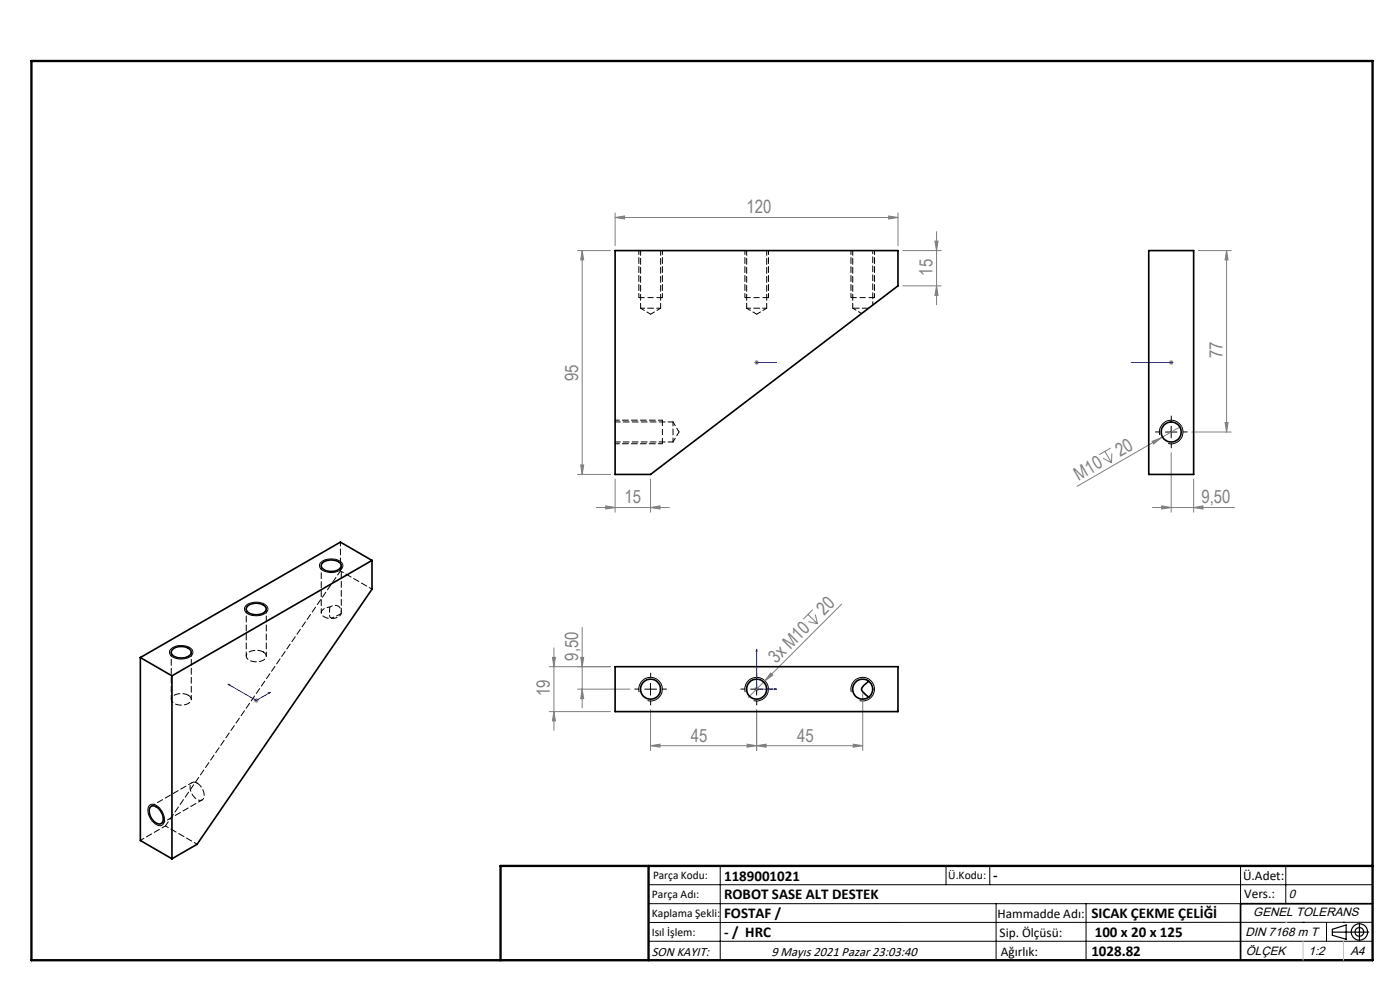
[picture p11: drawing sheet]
<svg xmlns="http://www.w3.org/2000/svg" width="297mm" height="210mm" viewBox="0 0 297 210" stroke-linecap="round" stroke-linejoin="round" font-family="sans-serif">
<g fill="none" stroke="#808080" stroke-width=".21">
<path d="M122.5 53.2h7M123.5 53.2v47.4M123.5 53.2l.3 1.9h-.6zM130.5 46.1l2-.3v.7zM130.5 45.1v7M130.5 46.1h60M188.5 45.8l2 .3-2 .4zM190.5 45.1v7M191.5 53.2h8.2M198.3 51.1h.7l-.3 2.1zM198.7 49.1v15.6M254.2 53.2h7"/>
<path d="M260.2 53.2l.3 1.9h-.6zM260.2 53.2v38.4M160 76.9h1M160.2 76.5l.7 .7M160.5 76.4v1M160.9 76.5l-.7 .7M191.5 60.6h8.2M198.7 60.6l.3 2h-.7zM248 76.9h1M248.1 76.5l.7 .7M248.5 76.4v1M248.8 76.5l-.7 .7"/>
<path d="M123.2 98.6h.6l-.3 2zM234 97.2l1.8 1M234.4 95.7l1.4 2.5M235.6 95l-2.4 1.4M235.9 96.2l-.1 2M244.4 93.6l1.9-.7-1.6 1.3zM246.3 92.9l-17.8 10.3M248.5 96v12.6M250.6 90.4l-4.3 2.5M252.8 91.6h8.4M259.9 89.6h.6l-.3 2zM122.5 100.6h7"/>
<path d="M126.5 107.7h15.5M128.5 107.3l2 .4-2 .3zM130.5 101.6v7M138 107.7l2-.4v.7zM138 101.6v7M244.5 107.7h17.4M246.5 107.3l2 .4-2 .3zM253.2 107.7l2-.4v.7zM253.2 101.6v7M117.2 139.4h.6l-.3 2zM117.5 137.4v17.5M123.2 139.4h.6l-.3 2z"/>
<path d="M123.5 133.1v17.1M171.4 130.3l2 2M171.5 131.9l1.9 .4M172.4 129.3l-2 2M173 130.4l.4 1.9M178.5 128.2l-19.7 19.7M53.8 148.6h1.1M54 148.2l.7 .7M54.4 148.1v1M54.7 148.2l-.7 .7M116.5 141.4h13M116.5 150.9h13"/>
<path d="M117.5 150.9l.3 2h-.6zM122.5 146.2h11.1M123.5 146.2l.3 2h-.6zM138 158.2l2-.3v.6zM138 150.6v8.6M138 158.2h45M158.5 157.9l2 .3-2 .3zM160 146.2h1M160.2 145.8l.7 .7M160.5 158.2l2-.3v.6zM160.5 145.7v1M160.5 150.6v8.6"/>
<path d="M163.5 142.8l.4 .4-1.6 1.2zM181 157.9l2 .3-2 .3zM183 147.2v12"/>
</g>
<g fill="none" stroke="#000" stroke-width=".21">
<path d="M246.1 92.3a2.49 2.49 0 0 1 2.2-3.1 2.49 2.49 0 0 1 2.6 2.7 2.49 2.49 0 0 1-3.1 2.1M247.2 91.6h2.5M248.5 90.4v2.5M68.2 119.2a3.5 3.5 0 0 1 4.3 .2 1.19 1.19 0 0 1-.9 1.8 3.4 3.4 0 0 1-3.7-.7l-.1-.3a.86 .86 0 0 1 .4-1zM36.1 137.8a3.5 3.5 0 0 1 4.6 0 1.21 1.21 0 0 1-.9 1.8 3.4 3.4 0 0 1-3.7-.8 .9 .9 0 0 1 0-1zM52.2 128.4a3.4 3.4 0 0 1 4.6 .4 1.26 1.26 0 0 1-1.1 1.6 3.4 3.4 0 0 1-3.7-.7 .96 .96 0 0 1 .2-1.3zM135.6 146.8a2.5 2.5 0 0 1 2.2-3.1 2.5 2.5 0 0 1 2.7 2.7 2.5 2.5 0 0 1-3.1 2.2M136.8 146.2h2.5M138 144.9v2.6M158.1 146.8a2.51 2.51 0 0 1 2.2-3.1 2.51 2.51 0 0 1 2.7 2.7 2.51 2.51 0 0 1-3.1 2.2M159.2 146.2h2.5M160.5 144.9v2.6"/>
<path d="M180.6 146.8a2.51 2.51 0 0 1 2.2-3.1 2.51 2.51 0 0 1 2.7 2.7 2.51 2.51 0 0 1-3.1 2.2M31.8 170.7a1.85 1.85 0 0 1 2.3 1 2.79 2.79 0 0 1 .5 3.2 1.65 1.65 0 0 1-2.3-.7 3 3 0 0 1-.7-3.3zM137.6 187.7h153.6M137.6 191.7h153.6M137.6 199.7h153.6M152.8 183.7v20M200.7 183.7v4M210 183.7v4M211.3 191.7v12M230.4 191.7v12M263.2 183.7v20M272.8 183.7v8"/>
<path d="M276.4 195.6h.1M281.4 195.6v4.1M285 195.6h.1M291.2 195.6l-153.6 .1"/>
</g>
<path d="M140.5 63.1h-5M163 63.1h-5M185.5 63.1h-5" fill="none" stroke="#000" stroke-width=".21" stroke-dasharray="1.3 .6" stroke-dashoffset=".1" stroke-linecap="butt"/>
<path d="M140.5 89.1v5" fill="none" stroke="#000" stroke-width=".21" stroke-dasharray="1.3 .6" stroke-linecap="butt"/>
<g fill="none" stroke="#000" stroke-width=".25">
<path d="M282.6 197.7h7.8M282.6 197.1l3-.9v3l-3-.8zM288.4 195.8v3.8M106.2 203.7h185"/>
<circle cx="288.4" cy="197.7" r="1.74"/>
<circle cx="288.4" cy="197.7" r=".93"/>
</g>
<g fill="none" stroke="#00f" stroke-width=".21">
<path d="M160.4 76.9h.2zM160.5 76.9h.1M160.5 76.9h4.2M164.7 76.9h-.4h.4M240 76.9h.4h-.4M240 76.9h8.5M248.4 76.9h.2zM248.5 76.9h.1M160.5 137.7l.1 .4h-.2zM160.5 137.7v8.5h4.2M48.4 145.1l.3 .1-.1 .1zM48.4 145.1l6 3.5 3-1.7"/>
<path d="M57 147l.4-.1-.3 .2zM164.3 146.1l.4 .1-.4 .1z"/>
</g>
<path d="M246 91.6h-.9M248.5 89.1v-.8M248.5 94.1v.9M251 91.6h.9M135.5 146.2h-.8M138 143.7v-.9M138 148.7v.8M140.5 146.2h.9M158 146.2h-.8M160.5 143.7v-.9M160.5 148.7v.8M163 146.2h.9" fill="none" stroke="#000" stroke-width=".21" stroke-dasharray="15.2 1.3 1.3 1.3"/>
<path d="M135.5 53.1v10M158 53.1v10M180.5 53.1v10M140.5 63.1v-10M163 63.1v-10M185.5 63.1v-10M130.5 94.1h10M140.5 89.1h-10" fill="none" stroke="#000" stroke-width=".21" stroke-dasharray="1.3 .6" stroke-dashoffset=".4"/>
<path d="M140.5 63.1h.1M163 63.1h.1M185.5 63.1h.1M140.5 89.1h.1" fill="none" stroke="#000" stroke-width=".21" stroke-dasharray="1.3 .6"/>
<path d="M291.2 191.7h-28v12" fill="none" stroke="#000" stroke-width=".35"/>
<path d="M6.7 12.9h284.5v190.8h-284.5zM137.6 183.7v20M291.2 183.7h-185v20" fill="none" stroke="#000" stroke-width=".5"/>
<path d="M276.4 199.7v4M285 199.7v4" fill="none" stroke="#c0c0c0" stroke-width=".21"/>
<path d="M272.8 195.6h.1" fill="none" stroke="#c0c0c0" stroke-width=".25"/>
<g fill="#00f">
<path d="M164.3 76.9h.4zM160.4 76.9h.2z"/>
<path d="M164.3 146.1l.4 .1-.4 .1zM160.5 137.7l.1 .4h-.2z"/>
<path d="M57 147l.4-.1-.3 .2zM48.4 145.1l.3 .1-.1 .1z"/>
<path d="M248.4 76.9h.2zM240 76.9h.4z"/>
</g>
<g fill="#808080">
<path d="M244.4 93.6l1.9-.7-1.6 1.3z"/>
<path d="M163.5 142.8l.4 .4-1.6 1.2z"/>
<path d="M158.5 157.9l2 .3-2 .3zM138 158.2l2-.3v.6z"/>
<path d="M130.5 46.1l2-.3v.7zM188.5 45.8l2 .3-2 .4zM128.5 107.3l2 .4-2 .3zM138 107.7l2-.4v.7zM246.5 107.3l2 .4-2 .3zM253.2 107.7l2-.4v.7zM160.5 158.2l2-.3v.6zM181 157.9l2 .3-2 .3z"/>
<path d="M123.5 146.2l.3 2h-.6zM123.2 139.4h.6l-.3 2z"/>
<path d="M198.3 51.1h.7l-.3 2.1zM198.7 60.6l.3 2h-.7z"/>
<path d="M123.5 53.2l.3 1.9h-.6zM123.2 98.6h.6l-.3 2zM260.2 53.2l.3 1.9h-.6zM259.9 89.6h.6l-.3 2zM117.2 139.4h.6l-.3 2zM117.5 150.9l.3 2h-.6z"/>
</g>
<g fill="none" stroke="#000" stroke-width=".35">
<path d="M130.5 53.2h60v7.4l-52.5 40h-7.5zM243.7 53.2h9.5v47.4h-9.5zM68.3 119.5a2.96 2.96 0 0 1 3.9 0 1.15 1.15 0 0 1-1.1 1.6 2.59 2.59 0 0 1-2.9-.9zM78.9 118.9l-42.4 24.5M78.9 118.9v6.1l-37.1 54.1-5.3 3.1M78.9 118.9l-6.7-3.9-42.4 24.5M29.8 139.5l6.7 3.9M29.8 139.5v38.8l6.7 3.9M36.7 137.7a2.78 2.78 0 0 1 3.8 .4 1.41 1.41 0 0 1-1.7 1.5 2.15 2.15 0 0 1-2.5-1.2zM52.4 128.7a2.78 2.78 0 0 1 4 .2 1.46 1.46 0 0 1-1.6 1.5 2.15 2.15 0 0 1-2.6-1.2zM36.5 143.4v38.8M130.5 141.4h60v9.5h-60z"/>
<path d="M184.3 144.5l-1.2 1.1-.3 .5v.3a3.4 3.4 0 0 0 1.5 1.5M31.9 171.2a1.4 1.4 0 0 1 2.1 .7 2.43 2.43 0 0 1 .4 2.6 1.47 1.47 0 0 1-2.1-.7 2.43 2.43 0 0 1-.4-2.6z"/>
<circle cx="248.4" cy="91.6" r="2.12"/>
<circle cx="138" cy="146.2" r="2.12"/>
<circle cx="160.5" cy="146.2" r="2.13"/>
<circle cx="183" cy="146.2" r="2.13"/>
</g>
<path d="M135.9 65.4h4.3M158.4 65.4h4.3M142.8 93.8v-4.3M68.2 120v10M72.2 115v6.1M36.3 138.3v10M52.2 129.2v10M56.5 139.2v-10M40.6 148.3v-10M34.2 174.7l8.7-5M35.1 175.2l-5.3 3.1M40.8 166l-8.7 5" fill="none" stroke="#000" stroke-width=".21" stroke-dasharray="1.3 .6" stroke-dashoffset=".4"/>
<path d="M180.9 65.4h3.4" fill="none" stroke="#000" stroke-width=".21" stroke-dasharray="1.3 .6" stroke-dashoffset="-.1"/>
<path d="M135.9 53.1v12.3M158.4 53.1v12.3M180.9 53.1v12.3M140.2 65.4v-12.3M162.7 65.4v-12.3M130.5 93.8h12.3M142.8 89.5h-12.3M72.4 130.2l-2.2 .8a.58 .58 0 0 1-.3-.8l.1-1.4M35.1 175.2l37.1-54.1" fill="none" stroke="#000" stroke-width=".21" stroke-dasharray="1.3 .6" stroke-dashoffset=".2"/>
<path d="M135.9 65.4l2.1 1.3M138 66.7l2.2-1.3M158.4 65.4l2.1 1.3M160.5 66.7l2.2-1.3M142.8 93.8l1.3-2.2M144.1 91.6l-1.3-2.1" fill="none" stroke="#000" stroke-width=".21" stroke-dasharray="1.3 .6" stroke-dashoffset=".3"/>
<path d="M185.2 64.7v-11.6M78.9 125l-6.7-3.9M41.8 179.1l-6.7-3.9" fill="none" stroke="#000" stroke-width=".21" stroke-dasharray="1.3 .6" stroke-dashoffset=".6"/>
<path d="M180.9 65.4l1.9 1.1M72.4 129.8v-9.8" fill="none" stroke="#000" stroke-width=".21" stroke-dasharray="1.3 .6" stroke-dashoffset=".5"/>
<path d="M55.9 138.3a2.84 2.84 0 0 0-3.6 .6 1.44 1.44 0 0 0 1.7 1.5 2.16 2.16 0 0 0 2.5-1.2l-.2-.5-.4-.4M40 147.5a2.84 2.84 0 0 0-3.6 .6 1.44 1.44 0 0 0 1.6 1.5 2.16 2.16 0 0 0 2.6-1.3l-.2-.4-.4-.4M41.8 166.1a.98 .98 0 0 0-1.2 0 .98 .98 0 0 0-.3 1.2 2.7 2.7 0 0 0 2.4 2.5 1.44 1.44 0 0 0 .4-2.2l-.7-1-.6-.5" fill="none" stroke="#000" stroke-width=".21" stroke-dasharray="1.3 .6"/>
<path d="M70 128.8a1.58 1.58 0 0 0-1.8 1.3 2.56 2.56 0 0 0 3.4 .9l.5-.4 .3-.4M70 128.8a1.44 1.44 0 0 1 1.7-.3 1.44 1.44 0 0 1 .7 1.7" fill="none" stroke="#000" stroke-width=".21" stroke-dasharray="1.3 .6" stroke-dashoffset=".7"/>
<g font-size="3.9" fill="#808080">
<text x="158.4" y="45.3">120</text>
<text x="197.8" y="58.5" transform="rotate(-90 197.8 58.5)">15</text>
<text x="259.4" y="76" transform="rotate(-90 259.4 76)">77</text>
<text x="122.7" y="80.9" transform="rotate(-90 122.7 80.9)">95</text>
<text x="228.8" y="102" transform="rotate(-30 228.8 102)">M10</text>
<text x="237.6" y="96.9" transform="rotate(-30 237.6 96.9)">20</text>
<text x="132.5" y="106.8">15</text>
<text x="254.9" y="106.8">9,50</text>
<text x="174.8" y="130.7" transform="rotate(-45 174.8 130.7)">20</text>
<text x="122.7" y="140.1" transform="rotate(-90 122.7 140.1)">9,50</text>
<text x="164.7" y="140.8" transform="rotate(-45 164.7 140.8)">3x M10</text>
<text x="116.7" y="147.7" transform="rotate(-90 116.7 147.7)">19</text>
<text x="146.5" y="157.3">45</text>
<text x="169.1" y="157.3">45</text>
</g>
<g font-size="3.2">
<text x="153.6" y="186.8">1189001021</text>
<text x="153.6" y="190.8">ROBOT SASE ALT DESTEK</text>
<text x="210.7" y="186.6">-</text>
<text x="153.6" y="194.8">FOSTAF /</text>
<text x="231.5" y="194.8">SICAK ÇEKME ÇELİĞİ</text>
<text x="153.6" y="198.8">- / HRC</text>
<text x="231.5" y="202.8">1028.82</text>
<text x="232.2" y="198.7">100 x 20 x 125</text>
</g>
<g font-size="2.8">
<text x="263.7" y="186.7">Ü.Adet:</text>
<text x="263.9" y="190.5">Vers.:</text>
<text x="211.6" y="194.8">Hammadde Adı:</text>
<text x="138.3" y="202.8">SON KAYIT:</text>
<text x="163.6" y="202.8">9 Mayıs 2021 Pazar 23:03:40</text>
<text x="212.1" y="198.7">Sip. Ölçüsü:</text>
<text x="212.3" y="202.7">Ağırlık:</text>
</g>
<g font-size="2.6">
<text x="273.4" y="190.4">0</text>
<text x="265.9" y="194.4">GENEL TOLERANS</text>
<text x="264.2" y="198.5">DIN 7168 m T</text>
<text x="264.3" y="202.6">ÖLÇEK</text>
<text x="277.6" y="202.6">1:2</text>
<text x="286.5" y="202.6">A4</text>
</g>
<g font-size="2.5">
<text x="138.3" y="190.5">Parça Adı:</text>
<text x="138.5" y="186.5">Parça Kodu:</text>
<text x="201.2" y="186.5">Ü.Kodu:</text>
<text x="138.3" y="194.5">Kaplama Şekli:</text>
<text x="138.3" y="198.6">Isıl İşlem:</text>
</g>
</svg>
